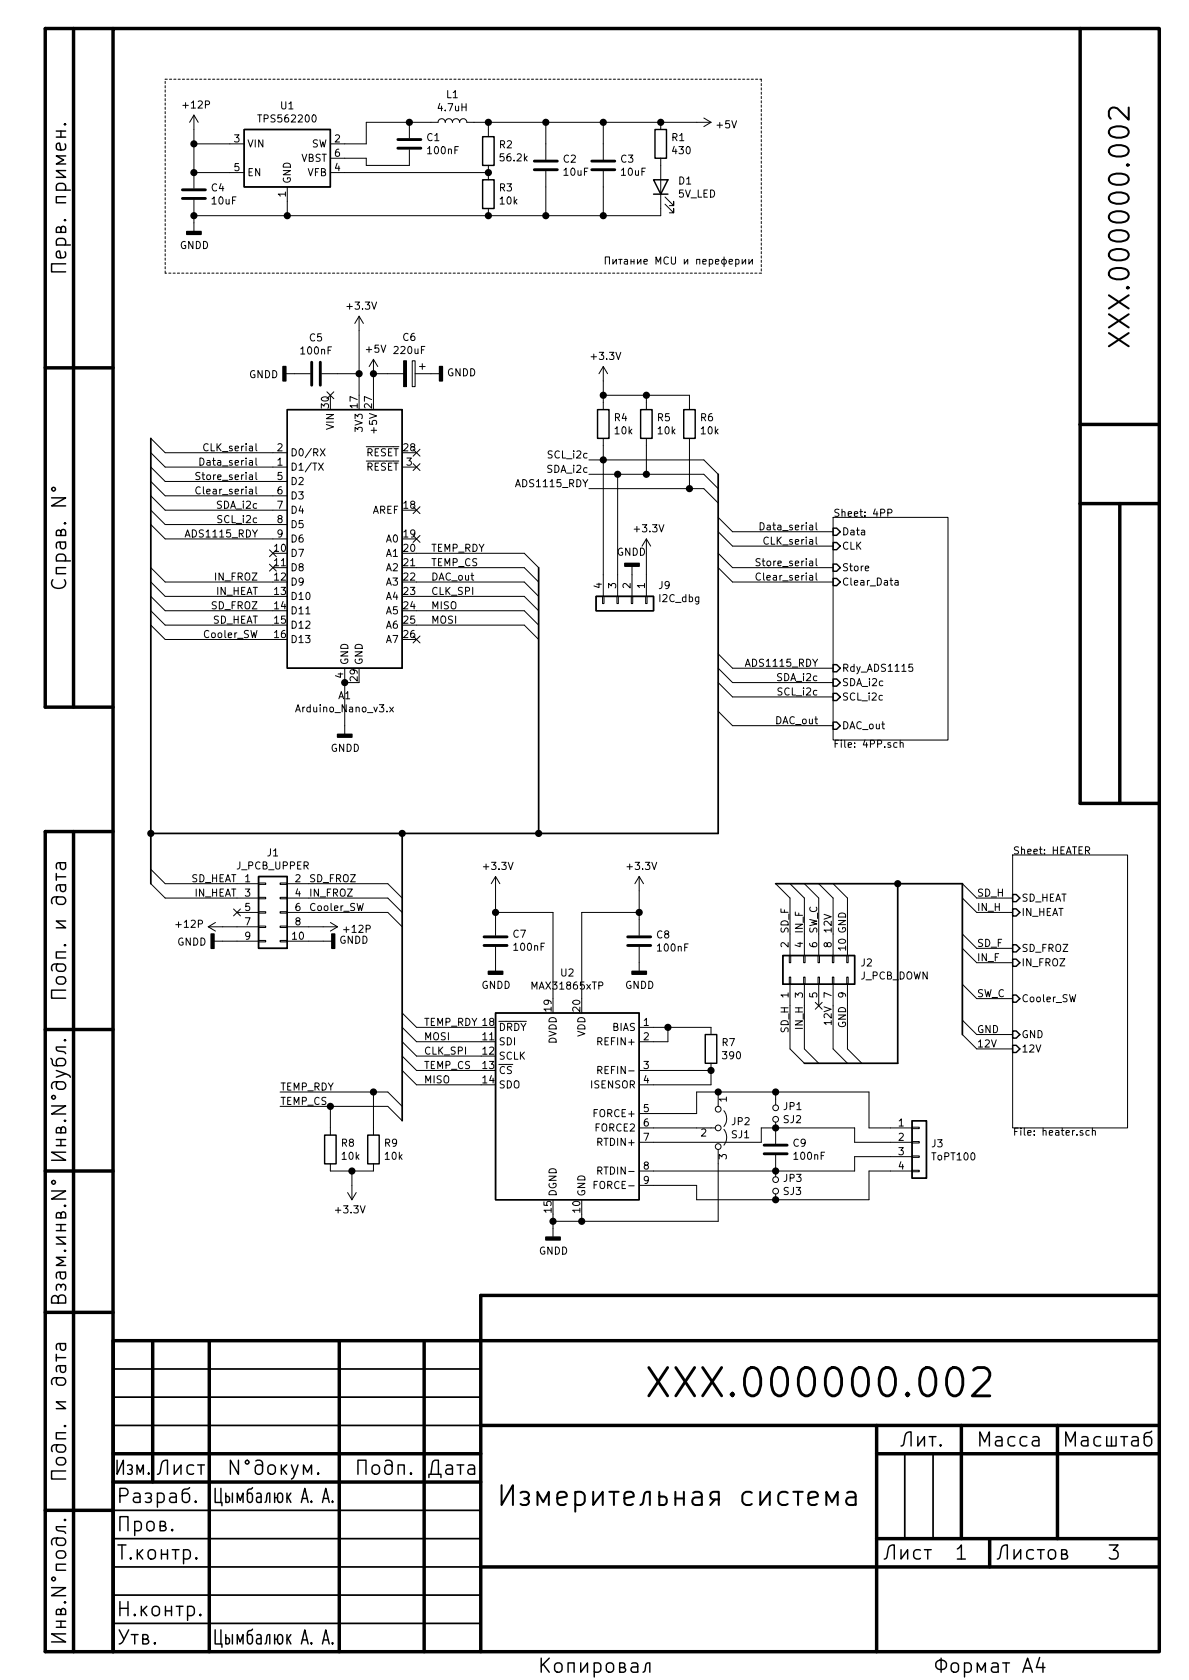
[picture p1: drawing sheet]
EESchema Schematic File Version 4
EELAYER 30 0
EELAYER END
$Descr A4 8268 11693 portrait
encoding utf-8
Sheet 1 3
Title "Измерительная система"
Date "2021-11-03"
Rev ""
Comp ""
Comment1 "ХХХ.000000.002"
Comment2 "Цымбалюк А. А."
Comment3 ""
Comment4 "Цымбалюк А. А."
$EndDescr
Text Label 3000 3850 0    50   ~ 0
TEMP_RDY
Text Label 3000 4350 0    50   ~ 0
MOSI
Text Label 3000 4150 0    50   ~ 0
CLK_SPI
Text Label 3000 3950 0    50   ~ 0
TEMP_CS
Text Label 3000 4250 0    50   ~ 0
MISO
NoConn ~ 2900 3750
Entry Wire Line
	3650 4350 3750 4450
Entry Wire Line
	3650 4250 3750 4350
Entry Wire Line
	3650 4150 3750 4250
Entry Wire Line
	3650 4050 3750 4150
Entry Wire Line
	3650 3950 3750 4050
Entry Wire Line
	3650 3850 3750 3950
Wire Wire Line
	3650 3850 2900 3850
Wire Wire Line
	3650 3950 2900 3950
Wire Wire Line
	3650 4350 2900 4350
Wire Wire Line
	3650 4250 2900 4250
Wire Wire Line
	3650 4150 2900 4150
Wire Wire Line
	3650 4050 2900 4050
Entry Wire Line
	1050 4350 1150 4450
Entry Wire Line
	1050 4250 1150 4350
Entry Wire Line
	1050 4150 1150 4250
Entry Wire Line
	1050 4050 1150 4150
Entry Wire Line
	1050 3950 1150 4050
Wire Wire Line
	1900 4450 1150 4450
Wire Wire Line
	1900 4350 1150 4350
Wire Wire Line
	1150 4250 1900 4250
Wire Wire Line
	1900 4150 1150 4150
Wire Wire Line
	1900 4050 1150 4050
Text Label 1800 4050 2    50   ~ 0
IN_FROZ
Text Label 1800 4250 2    50   ~ 0
SD_FROZ
Text Label 1800 4450 2    50   ~ 0
Cooler_SW
Text Label 1800 4150 2    50   ~ 0
IN_HEAT
Text Label 1800 4350 2    50   ~ 0
SD_HEAT
Entry Wire Line
	1050 3650 1150 3750
Entry Wire Line
	1050 3550 1150 3650
Entry Wire Line
	1050 3450 1150 3550
Wire Wire Line
	1150 3550 1900 3550
Wire Wire Line
	1900 3750 1150 3750
Wire Wire Line
	1900 3650 1150 3650
Text Label 1800 3650 2    50   ~ 0
SCL_i2c
Text Label 1800 3550 2    50   ~ 0
SDA_i2c
Text Label 1800 3750 2    50   ~ 0
ADS1115_RDY
Wire Bus Line
	2800 5800 3750 5800
Wire Wire Line
	1150 3450 1900 3450
Wire Wire Line
	1150 3350 1900 3350
Wire Wire Line
	1150 3250 1900 3250
Wire Wire Line
	1150 3150 1900 3150
Entry Wire Line
	1050 3350 1150 3450
Entry Wire Line
	1050 3250 1150 3350
Entry Wire Line
	1050 3150 1150 3250
Entry Wire Line
	1050 3050 1150 3150
Connection ~ 2800 5800
Wire Wire Line
	2450 8150 2600 8150
Connection ~ 2450 8150
Wire Wire Line
	2450 8150 2450 8250
Wire Wire Line
	2300 8150 2450 8150
$Comp
L power:+3.3V #PWR018
U 1 1
P 2450 8250
F 0 "#PWR018" H 2450 8100 50  0001 C CNN
F 1 "+3.3V" H 2465 8423 50  0000 C CNN
F 2 "" H 2450 8250 50  0001 C CNN
F 3 "" H 2450 8250 50  0001 C CNN
	1    2450 8250
	-1   0    0    1   
$EndComp
Wire Wire Line
	2300 7700 2700 7700
Connection ~ 2300 7700
Wire Wire Line
	2600 7600 2700 7600
Connection ~ 2600 7600
Wire Wire Line
	2600 7850 2600 7600
Wire Wire Line
	1950 7600 2600 7600
Wire Wire Line
	1950 7700 2300 7700
Wire Wire Line
	2300 7850 2300 7700
$Comp
L Device:R R9
U 1 1
P 2600 8000
F 0 "R9" H 2670 8046 50  0000 L CNN
F 1 "10k" H 2670 7955 50  0000 L CNN
F 2 "Resistor_SMD:R_1206_3216Metric_Pad1.30x1.75mm_HandSolder" V 2530 8000 50  0001 C CNN
F 3 "~" H 2600 8000 50  0001 C CNN
F 4 "1206" H 2600 8000 50  0001 C CNN "JLC"
F 5 "C17902" H 2600 8000 50  0001 C CNN "LCSC"
	1    2600 8000
	1    0    0    -1  
$EndComp
$Comp
L Device:R R8
U 1 1
P 2300 8000
F 0 "R8" H 2370 8046 50  0000 L CNN
F 1 "10k" H 2370 7955 50  0000 L CNN
F 2 "Resistor_SMD:R_1206_3216Metric_Pad1.30x1.75mm_HandSolder" V 2230 8000 50  0001 C CNN
F 3 "~" H 2300 8000 50  0001 C CNN
F 4 "1206" H 2300 8000 50  0001 C CNN "JLC"
F 5 "C17902" H 2300 8000 50  0001 C CNN "LCSC"
	1    2300 8000
	1    0    0    -1  
$EndComp
Text Label 1950 7700 0    50   ~ 0
TEMP_CS
Text Label 1950 7600 0    50   ~ 0
TEMP_RDY
Entry Wire Line
	2700 7700 2800 7800
Entry Wire Line
	2700 7600 2800 7700
NoConn ~ 5700 7000
NoConn ~ 2900 4450
NoConn ~ 1900 3950
NoConn ~ 1900 3850
Text Notes 4200 1850 0    50   ~ 0
Питание MCU и переферии
Wire Notes Line
	1150 1900 1150 550 
Wire Notes Line
	5300 1900 1150 1900
Wire Notes Line
	5300 550  5300 1900
Wire Notes Line
	1150 550  5300 550 
Text Label 2950 7150 0    50   ~ 0
TEMP_RDY
Text Label 2950 7250 0    50   ~ 0
MOSI
Text Label 2950 7350 0    50   ~ 0
CLK_SPI
Text Label 2950 7450 0    50   ~ 0
TEMP_CS
Text Label 2950 7550 0    50   ~ 0
MISO
Wire Bus Line
	1050 5800 2800 5800
Entry Wire Line
	1050 6050 1150 6150
Entry Wire Line
	1050 6150 1150 6250
Entry Wire Line
	2700 6350 2800 6450
Entry Wire Line
	2700 6250 2800 6350
Entry Wire Line
	2700 6150 2800 6250
Wire Wire Line
	1150 6250 1650 6250
Wire Wire Line
	1650 6150 1150 6150
Wire Wire Line
	2150 6150 2700 6150
Wire Wire Line
	2150 6250 2700 6250
Wire Wire Line
	2150 6350 2700 6350
NoConn ~ 1650 6350
Text Label 1650 6250 2    50   ~ 0
IN_HEAT
Text Label 1650 6150 2    50   ~ 0
SD_HEAT
Text Label 2150 6250 0    50   ~ 0
IN_FROZ
Text Label 2150 6150 0    50   ~ 0
SD_FROZ
Text Label 2150 6350 0    50   ~ 0
Cooler_SW
Connection ~ 2500 2600
Wire Wire Line
	2500 2600 2500 2300
Connection ~ 2600 2600
$Comp
L power:+12P #PWR02
U 1 1
P 1350 900
F 0 "#PWR02" H 1350 750 50  0001 C CNN
F 1 "+12P" H 1365 1073 50  0000 C CNN
F 2 "" H 1350 900 50  0001 C CNN
F 3 "" H 1350 900 50  0001 C CNN
	1    1350 900 
	1    0    0    -1  
$EndComp
Wire Wire Line
	2150 6550 2250 6550
Wire Wire Line
	2150 6450 2250 6450
Wire Wire Line
	1550 6550 1650 6550
Wire Wire Line
	1550 6450 1650 6450
$Comp
L power:GNDD #PWR014
U 1 1
P 1550 6550
F 0 "#PWR014" H 1550 6300 50  0001 C CNN
F 1 "GNDD" V 1554 6440 50  0000 R CNN
F 2 "" H 1550 6550 50  0001 C CNN
F 3 "" H 1550 6550 50  0001 C CNN
	1    1550 6550
	0    1    1    0   
$EndComp
$Comp
L power:GNDD #PWR015
U 1 1
P 2250 6550
F 0 "#PWR015" H 2250 6300 50  0001 C CNN
F 1 "GNDD" V 2254 6440 50  0000 R CNN
F 2 "" H 2250 6550 50  0001 C CNN
F 3 "" H 2250 6550 50  0001 C CNN
	1    2250 6550
	0    -1   -1   0   
$EndComp
$Comp
L power:+12P #PWR013
U 1 1
P 2250 6450
F 0 "#PWR013" H 2250 6300 50  0001 C CNN
F 1 "+12P" V 2265 6578 50  0000 L CNN
F 2 "" H 2250 6450 50  0001 C CNN
F 3 "" H 2250 6450 50  0001 C CNN
	1    2250 6450
	0    1    1    0   
$EndComp
$Comp
L power:+12P #PWR012
U 1 1
P 1550 6450
F 0 "#PWR012" H 1550 6300 50  0001 C CNN
F 1 "+12P" V 1565 6577 50  0000 L CNN
F 2 "" H 1550 6450 50  0001 C CNN
F 3 "" H 1550 6450 50  0001 C CNN
	1    1550 6450
	0    -1   -1   0   
$EndComp
Wire Bus Line
	6250 6150 6700 6150
Connection ~ 6250 6150
Entry Wire Line
	6700 6150 6800 6250
Entry Wire Line
	6700 6250 6800 6350
Entry Wire Line
	6700 6500 6800 6600
Entry Wire Line
	6700 6600 6800 6700
Entry Wire Line
	6700 6850 6800 6950
Entry Wire Line
	6700 7200 6800 7300
Entry Wire Line
	6700 7100 6800 7200
Text Label 6800 7300 0    50   ~ 0
12V
Text Label 6800 7200 0    50   ~ 0
GND
Text Label 6800 6950 0    50   ~ 0
SW_C
Text Label 6800 6700 0    50   ~ 0
IN_F
Text Label 6800 6600 0    50   ~ 0
SD_F
Text Label 6800 6350 0    50   ~ 0
IN_H
Text Label 6800 6250 0    50   ~ 0
SD_H
Wire Wire Line
	7050 7300 6800 7300
Wire Wire Line
	7050 7200 6800 7200
Wire Wire Line
	7050 6950 6800 6950
Wire Wire Line
	7050 6700 6800 6700
Wire Wire Line
	7050 6600 6800 6600
Wire Wire Line
	7050 6350 6800 6350
Wire Wire Line
	7050 6250 6800 6250
Text Label 5900 7000 3    50   ~ 0
GND
Text Label 5800 7000 3    50   ~ 0
12V
Text Label 5900 6500 1    50   ~ 0
GND
Text Label 5800 6500 1    50   ~ 0
12V
Text Label 5600 7000 3    50   ~ 0
IN_H
Text Label 5500 7000 3    50   ~ 0
SD_H
Text Label 5700 6500 1    50   ~ 0
SW_C
Text Label 5600 6500 1    50   ~ 0
IN_F
Text Label 5500 6500 1    50   ~ 0
SD_F
Wire Bus Line
	6250 7400 6250 6150
Wire Wire Line
	5900 6250 5900 6500
Wire Wire Line
	5800 6250 5800 6500
Wire Wire Line
	5900 7000 5900 7300
Wire Wire Line
	5800 7000 5800 7300
Entry Wire Line
	5900 7300 6000 7400
Entry Wire Line
	5800 7300 5900 7400
Entry Wire Line
	5600 7300 5700 7400
Entry Wire Line
	5500 7300 5600 7400
Entry Wire Line
	5800 6150 5900 6250
Entry Wire Line
	5700 6150 5800 6250
Entry Wire Line
	5600 6150 5700 6250
Entry Wire Line
	5500 6150 5600 6250
Entry Wire Line
	5400 6150 5500 6250
Wire Wire Line
	5600 7000 5600 7300
Wire Wire Line
	5500 7000 5500 7300
Wire Wire Line
	5700 6500 5700 6250
Wire Wire Line
	5600 6500 5600 6250
Wire Wire Line
	5500 6500 5500 6250
$Comp
L Connector_Generic:Conn_02x05_Odd_Even J2
U 1 1
P 5700 6800
F 0 "J2" V 5796 6512 50  0000 R CNN
F 1 "J_PCB_DOWN" V 5705 6512 50  0000 R CNN
F 2 "Connector_PinHeader_2.54mm:PinHeader_2x05_P2.54mm_Vertical" H 5700 6800 50  0001 C CNN
F 3 "~" H 5700 6800 50  0001 C CNN
F 4 "~" H 5700 6800 50  0001 C CNN "JLC"
F 5 "~" H 5700 6800 50  0001 C CNN "LCSC"
	1    5700 6800
	0    -1   -1   0   
$EndComp
$Sheet
S 7050 5950 800  1900
U 615E25D8
F0 "HEATER" 50
F1 "heater.sch" 50
F2 "SD_HEAT" I L 7050 6250 50 
F3 "IN_HEAT" I L 7050 6350 50 
F4 "SD_FROZ" I L 7050 6600 50 
F5 "IN_FROZ" I L 7050 6700 50 
F6 "Cooler_SW" I L 7050 6950 50 
F7 "GND" I L 7050 7200 50 
F8 "12V" I L 7050 7300 50 
$EndSheet
$Comp
L Connector_Generic:Conn_02x05_Odd_Even J1
U 1 1
P 1850 6350
F 0 "J1" H 1900 6767 50  0000 C CNN
F 1 "J_PCB_UPPER" H 1900 6676 50  0000 C CNN
F 2 "Connector_PinHeader_2.54mm:PinHeader_2x05_P2.54mm_Vertical" H 1850 6350 50  0001 C CNN
F 3 "~" H 1850 6350 50  0001 C CNN
F 4 "~" H 1850 6350 50  0001 C CNN "JLC"
F 5 "~" H 1850 6350 50  0001 C CNN "LCSC"
	1    1850 6350
	1    0    0    -1  
$EndComp
Wire Wire Line
	2600 2600 2700 2600
Wire Wire Line
	2600 2600 2600 2750
$Comp
L power:+5V #PWR06
U 1 1
P 2600 2600
F 0 "#PWR06" H 2600 2450 50  0001 C CNN
F 1 "+5V" H 2615 2773 50  0000 C CNN
F 2 "" H 2600 2600 50  0001 C CNN
F 3 "" H 2600 2600 50  0001 C CNN
	1    2600 2600
	1    0    0    -1  
$EndComp
Wire Wire Line
	2350 2600 2500 2600
NoConn ~ 2300 2750
Wire Wire Line
	2500 2600 2500 2750
Text Label 3000 4050 0    50   ~ 0
DAC_out
Text Label 5700 5050 2    50   ~ 0
DAC_out
Wire Wire Line
	5100 5050 5800 5050
Entry Wire Line
	5000 4950 5100 5050
$Comp
L MCU_Module:Arduino_Nano_v3.x A1
U 1 1
P 2400 3750
F 0 "A1" H 2400 2661 50  0000 C CNN
F 1 "Arduino_Nano_v3.x" H 2400 2570 50  0000 C CNN
F 2 "Module:Arduino_Nano" H 2400 3750 50  0001 C CIN
F 3 "http://www.mouser.com/pdfdocs/Gravitech_Arduino_Nano3_0.pdf" H 2400 3750 50  0001 C CNN
F 4 "~" H 2400 3750 50  0001 C CNN "JLC"
F 5 "~" H 2400 3750 50  0001 C CNN "LCSC"
	1    2400 3750
	1    0    0    -1  
$EndComp
Connection ~ 2400 4750
Wire Wire Line
	2900 7550 3350 7550
Wire Wire Line
	2900 7450 3350 7450
Wire Wire Line
	2900 7350 3350 7350
Wire Wire Line
	2900 7250 3350 7250
Wire Wire Line
	2900 7150 3350 7150
Entry Wire Line
	5000 4750 5100 4850
Entry Wire Line
	5000 4650 5100 4750
Entry Wire Line
	5000 4550 5100 4650
Wire Wire Line
	5800 4650 5100 4650
Wire Wire Line
	5800 4750 5100 4750
Wire Wire Line
	5100 4850 5800 4850
Text Label 5700 4850 2    50   ~ 0
SCL_i2c
Text Label 5700 4750 2    50   ~ 0
SDA_i2c
Text Label 5700 4650 2    50   ~ 0
ADS1115_RDY
Entry Wire Line
	4900 3400 5000 3500
Wire Wire Line
	4800 3400 4900 3400
Wire Wire Line
	4800 2750 4800 2800
$Comp
L Device:R R6
U 1 1
P 4800 2950
F 0 "R6" H 4870 2996 50  0000 L CNN
F 1 "10k" H 4870 2905 50  0000 L CNN
F 2 "Resistor_SMD:R_1206_3216Metric_Pad1.30x1.75mm_HandSolder" V 4730 2950 50  0001 C CNN
F 3 "~" H 4800 2950 50  0001 C CNN
F 4 "1206" H 4800 2950 50  0001 C CNN "JLC"
F 5 "C17902" H 4800 2950 50  0001 C CNN "LCSC"
	1    4800 2950
	1    0    0    -1  
$EndComp
Entry Wire Line
	4900 3200 5000 3300
Entry Wire Line
	4900 3300 5000 3400
Connection ~ 4800 3400
Wire Wire Line
	4800 3100 4800 3400
$Comp
L Device:R R4
U 1 1
P 4200 2950
F 0 "R4" H 4270 2996 50  0000 L CNN
F 1 "10k" H 4270 2905 50  0000 L CNN
F 2 "Resistor_SMD:R_1206_3216Metric_Pad1.30x1.75mm_HandSolder" V 4130 2950 50  0001 C CNN
F 3 "~" H 4200 2950 50  0001 C CNN
F 4 "1206" H 4200 2950 50  0001 C CNN "JLC"
F 5 "C17902" H 4200 2950 50  0001 C CNN "LCSC"
	1    4200 2950
	1    0    0    -1  
$EndComp
$Comp
L Device:R R5
U 1 1
P 4500 2950
F 0 "R5" H 4570 2996 50  0000 L CNN
F 1 "10k" H 4570 2905 50  0000 L CNN
F 2 "Resistor_SMD:R_1206_3216Metric_Pad1.30x1.75mm_HandSolder" V 4430 2950 50  0001 C CNN
F 3 "~" H 4500 2950 50  0001 C CNN
F 4 "1206" H 4500 2950 50  0001 C CNN "JLC"
F 5 "C17902" H 4500 2950 50  0001 C CNN "LCSC"
	1    4500 2950
	1    0    0    -1  
$EndComp
$Comp
L power:+3.3V #PWR08
U 1 1
P 4200 2650
F 0 "#PWR08" H 4200 2500 50  0001 C CNN
F 1 "+3.3V" H 4215 2823 50  0000 C CNN
F 2 "" H 4200 2650 50  0001 C CNN
F 3 "" H 4200 2650 50  0001 C CNN
	1    4200 2650
	1    0    0    -1  
$EndComp
Wire Wire Line
	4200 2800 4200 2750
Wire Wire Line
	4500 2750 4500 2800
Wire Wire Line
	4200 2650 4200 2750
Wire Wire Line
	4200 3100 4200 3200
Wire Wire Line
	4500 3100 4500 3300
Text Label 4100 3200 2    50   ~ 0
SCL_i2c
Text Label 4100 3300 2    50   ~ 0
SDA_i2c
Connection ~ 4200 2750
Wire Wire Line
	4200 2750 4500 2750
Text Label 4100 3400 2    50   ~ 0
ADS1115_RDY
Wire Wire Line
	4100 3400 4800 3400
Connection ~ 4200 3200
Wire Wire Line
	4200 3200 4100 3200
Connection ~ 4500 3300
Wire Wire Line
	4500 3300 4900 3300
Wire Wire Line
	4500 2750 4800 2750
Connection ~ 4500 2750
Wire Wire Line
	5100 4050 5800 4050
Wire Wire Line
	5100 3950 5800 3950
Wire Wire Line
	5100 3800 5800 3800
Wire Wire Line
	5100 3700 5800 3700
Text Label 5700 4050 2    50   ~ 0
Clear_serial
Text Label 5700 3950 2    50   ~ 0
Store_serial
Text Label 5700 3800 2    50   ~ 0
CLK_serial
Text Label 5700 3700 2    50   ~ 0
Data_serial
Entry Wire Line
	5000 3950 5100 4050
Entry Wire Line
	5000 3850 5100 3950
Entry Wire Line
	5000 3700 5100 3800
Entry Wire Line
	5000 3600 5100 3700
Text Label 1800 3450 2    50   ~ 0
Clear_serial
Text Label 1800 3350 2    50   ~ 0
Store_serial
Text Label 1800 3150 2    50   ~ 0
CLK_serial
Text Label 1800 3250 2    50   ~ 0
Data_serial
$Comp
L power:GNDD #PWR05
U 1 1
P 2050 2600
F 0 "#PWR05" H 2050 2350 50  0001 C CNN
F 1 "GNDD" V 2054 2490 50  0000 R CNN
F 2 "" H 2050 2600 50  0001 C CNN
F 3 "" H 2050 2600 50  0001 C CNN
	1    2050 2600
	0    1    1    0   
$EndComp
$Comp
L Device:CP C6
U 1 1
P 2850 2600
F 0 "C6" V 2595 2600 50  0000 C CNN
F 1 "220uF" V 2686 2600 50  0000 C CNN
F 2 "Capacitor_SMD:CP_Elec_8x10.5" H 2888 2450 50  0001 C CNN
F 3 "~" H 2850 2600 50  0001 C CNN
F 4 "~" H 2850 2600 50  0001 C CNN "JLC"
F 5 "~" H 2850 2600 50  0001 C CNN "LCSC"
	1    2850 2600
	0    1    1    0   
$EndComp
$Comp
L Device:C C5
U 1 1
P 2200 2600
F 0 "C5" V 1948 2600 50  0000 C CNN
F 1 "100nF" V 2039 2600 50  0000 C CNN
F 2 "Capacitor_SMD:C_0603_1608Metric_Pad1.08x0.95mm_HandSolder" H 2238 2450 50  0001 C CNN
F 3 "~" H 2200 2600 50  0001 C CNN
F 4 "0603" H 2200 2600 50  0001 C CNN "JLC"
F 5 "C14663" H 2200 2600 50  0001 C CNN "LCSC"
	1    2200 2600
	0    1    1    0   
$EndComp
$Comp
L power:GNDD #PWR07
U 1 1
P 3000 2600
F 0 "#PWR07" H 3000 2350 50  0001 C CNN
F 1 "GNDD" V 3004 2490 50  0000 R CNN
F 2 "" H 3000 2600 50  0001 C CNN
F 3 "" H 3000 2600 50  0001 C CNN
	1    3000 2600
	0    -1   -1   0   
$EndComp
NoConn ~ 2900 3150
NoConn ~ 2900 3250
NoConn ~ 2900 3550
Wire Wire Line
	2400 4750 2500 4750
Wire Wire Line
	2400 4750 2400 5050
$Comp
L power:GNDD #PWR09
U 1 1
P 2400 5050
F 0 "#PWR09" H 2400 4800 50  0001 C CNN
F 1 "GNDD" H 2404 4895 50  0000 C CNN
F 2 "" H 2400 5050 50  0001 C CNN
F 3 "" H 2400 5050 50  0001 C CNN
	1    2400 5050
	1    0    0    -1  
$EndComp
$Comp
L power:+3.3V #PWR04
U 1 1
P 2500 2300
F 0 "#PWR04" H 2500 2150 50  0001 C CNN
F 1 "+3.3V" H 2515 2473 50  0000 C CNN
F 2 "" H 2500 2300 50  0001 C CNN
F 3 "" H 2500 2300 50  0001 C CNN
	1    2500 2300
	1    0    0    -1  
$EndComp
$Sheet
S 5800 3600 800  1550
U 616FC78A
F0 "4PP" 50
F1 "4PP.sch" 50
F2 "SCL_i2c" I L 5800 4850 50 
F3 "SDA_i2c" I L 5800 4750 50 
F4 "Data" I L 5800 3700 50 
F5 "Clear_Data" I L 5800 4050 50 
F6 "CLK" I L 5800 3800 50 
F7 "Store" I L 5800 3950 50 
F8 "DAC_out" I L 5800 5050 50 
F9 "Rdy_ADS1115" I L 5800 4650 50 
$EndSheet
Connection ~ 4950 7450
Wire Wire Line
	4950 7550 4550 7550
Wire Wire Line
	4950 7450 4950 7550
$Comp
L Device:R R7
U 1 1
P 4950 7300
F 0 "R7" H 5020 7346 50  0000 L CNN
F 1 "390" H 5020 7255 50  0000 L CNN
F 2 "Resistor_SMD:R_0805_2012Metric_Pad1.20x1.40mm_HandSolder" V 4880 7300 50  0001 C CNN
F 3 "~" H 4950 7300 50  0001 C CNN
F 4 "0805" H 4950 7300 50  0001 C CNN "JLC"
F 5 "C17655" H 4950 7300 50  0001 C CNN "LCSC"
	1    4950 7300
	1    0    0    -1  
$EndComp
Wire Wire Line
	4650 7150 4950 7150
Wire Wire Line
	4550 7450 4950 7450
Connection ~ 4650 7150
$Comp
L power:+3.3V #PWR011
U 1 1
P 4450 6200
F 0 "#PWR011" H 4450 6050 50  0001 C CNN
F 1 "+3.3V" H 4465 6373 50  0000 C CNN
F 2 "" H 4450 6200 50  0001 C CNN
F 3 "" H 4450 6200 50  0001 C CNN
	1    4450 6200
	1    0    0    -1  
$EndComp
$Comp
L power:+3.3V #PWR010
U 1 1
P 3450 6200
F 0 "#PWR010" H 3450 6050 50  0001 C CNN
F 1 "+3.3V" H 3465 6373 50  0000 C CNN
F 2 "" H 3450 6200 50  0001 C CNN
F 3 "" H 3450 6200 50  0001 C CNN
	1    3450 6200
	1    0    0    -1  
$EndComp
Entry Wire Line
	2800 7050 2900 7150
Entry Wire Line
	2800 7150 2900 7250
Entry Wire Line
	2800 7250 2900 7350
Entry Wire Line
	2800 7350 2900 7450
Entry Wire Line
	2800 7450 2900 7550
$Comp
L Device:C C9
U 1 1
P 5400 8000
F 0 "C9" H 5515 8046 50  0000 L CNN
F 1 "100nF" H 5515 7955 50  0000 L CNN
F 2 "Capacitor_SMD:C_0603_1608Metric_Pad1.08x0.95mm_HandSolder" H 5438 7850 50  0001 C CNN
F 3 "~" H 5400 8000 50  0001 C CNN
F 4 "0603" H 5400 8000 50  0001 C CNN "JLC"
F 5 "C14663" H 5400 8000 50  0001 C CNN "LCSC"
	1    5400 8000
	1    0    0    -1  
$EndComp
Wire Wire Line
	4650 7250 4650 7150
Wire Wire Line
	4550 7250 4650 7250
Wire Wire Line
	4550 7150 4650 7150
Wire Wire Line
	4450 6350 4450 6400
Connection ~ 4450 6350
Wire Wire Line
	4450 6200 4450 6350
Connection ~ 3450 6350
Wire Wire Line
	3450 6200 3450 6350
Wire Wire Line
	4050 6350 4450 6350
Wire Wire Line
	3450 6350 3850 6350
Wire Wire Line
	3450 6350 3450 6400
$Comp
L power:GNDD #PWR016
U 1 1
P 3450 6700
F 0 "#PWR016" H 3450 6450 50  0001 C CNN
F 1 "GNDD" H 3454 6545 50  0000 C CNN
F 2 "" H 3450 6700 50  0001 C CNN
F 3 "" H 3450 6700 50  0001 C CNN
	1    3450 6700
	1    0    0    -1  
$EndComp
$Comp
L power:GNDD #PWR017
U 1 1
P 4450 6700
F 0 "#PWR017" H 4450 6450 50  0001 C CNN
F 1 "GNDD" H 4454 6545 50  0000 C CNN
F 2 "" H 4450 6700 50  0001 C CNN
F 3 "" H 4450 6700 50  0001 C CNN
	1    4450 6700
	1    0    0    -1  
$EndComp
Wire Wire Line
	4050 6950 4050 6350
Wire Wire Line
	3850 6350 3850 6950
Wire Wire Line
	3850 8500 3850 8450
Connection ~ 3850 8500
Wire Wire Line
	4050 8500 4050 8450
Wire Wire Line
	3850 8500 4050 8500
Wire Wire Line
	3850 8550 3850 8500
$Comp
L power:GNDD #PWR019
U 1 1
P 3850 8550
F 0 "#PWR019" H 3850 8300 50  0001 C CNN
F 1 "GNDD" H 3854 8395 50  0000 C CNN
F 2 "" H 3850 8550 50  0001 C CNN
F 3 "" H 3850 8550 50  0001 C CNN
	1    3850 8550
	1    0    0    -1  
$EndComp
$Comp
L Device:C C8
U 1 1
P 4450 6550
F 0 "C8" H 4565 6596 50  0000 L CNN
F 1 "100nF" H 4565 6505 50  0000 L CNN
F 2 "Capacitor_SMD:C_0603_1608Metric_Pad1.08x0.95mm_HandSolder" H 4488 6400 50  0001 C CNN
F 3 "~" H 4450 6550 50  0001 C CNN
F 4 "0603" H 4450 6550 50  0001 C CNN "JLC"
F 5 "C14663" H 4450 6550 50  0001 C CNN "LCSC"
	1    4450 6550
	1    0    0    -1  
$EndComp
$Comp
L Device:C C7
U 1 1
P 3450 6550
F 0 "C7" H 3335 6504 50  0000 R CNN
F 1 "100nF" H 3335 6595 50  0000 R CNN
F 2 "Capacitor_SMD:C_0603_1608Metric_Pad1.08x0.95mm_HandSolder" H 3488 6400 50  0001 C CNN
F 3 "~" H 3450 6550 50  0001 C CNN
F 4 "0603" H 3450 6550 50  0001 C CNN "JLC"
F 5 "C14663" H 3450 6550 50  0001 C CNN "LCSC"
	1    3450 6550
	-1   0    0    1   
$EndComp
$Comp
L Sensor_Temperature:MAX31865xTP U2
U 1 1
P 3950 7750
F 0 "U2" H 3950 8731 50  0000 C CNN
F 1 "MAX31865xTP" H 3950 8640 50  0000 C CNN
F 2 "Package_DFN_QFN:TQFN-20-1EP_5x5mm_P0.65mm_EP3.25x3.25mm" H 4100 7100 50  0001 L CNN
F 3 "https://datasheets.maximintegrated.com/en/ds/MAX31865.pdf" H 3950 8050 50  0001 C CNN
F 4 "~" H 3950 7750 50  0001 C CNN "JLC"
F 5 "~" H 3950 7750 50  0001 C CNN "LCSC"
	1    3950 7750
	1    0    0    -1  
$EndComp
$Comp
L Regulator_Switching:TPS562200 U1
U 1 1
P 2000 1100
F 0 "U1" H 2000 1467 50  0000 C CNN
F 1 "TPS562200" H 2000 1376 50  0000 C CNN
F 2 "Package_TO_SOT_SMD:SOT-23-6" H 2050 850 50  0001 L CNN
F 3 "http://www.ti.com/lit/ds/symlink/tps563200.pdf" H 2000 1100 50  0001 C CNN
F 4 "~" H 2000 1100 50  0001 C CNN "JLC"
F 5 "~" H 2000 1100 50  0001 C CNN "LCSC"
	1    2000 1100
	1    0    0    -1  
$EndComp
$Comp
L Device:C C4
U 1 1
P 1350 1350
F 0 "C4" H 1465 1396 50  0000 L CNN
F 1 "10uF" H 1465 1305 50  0000 L CNN
F 2 "Capacitor_SMD:C_0805_2012Metric_Pad1.18x1.45mm_HandSolder" H 1388 1200 50  0001 C CNN
F 3 "~" H 1350 1350 50  0001 C CNN
F 4 "0805" H 1350 1350 50  0001 C CNN "JLC"
F 5 "C440198" H 1350 1350 50  0001 C CNN "LCSC"
	1    1350 1350
	1    0    0    -1  
$EndComp
Wire Wire Line
	3400 1500 2000 1500
Wire Wire Line
	2000 1500 2000 1400
Wire Wire Line
	2000 1500 1350 1500
Connection ~ 2000 1500
Wire Wire Line
	1350 1200 1600 1200
Wire Wire Line
	1350 1200 1350 1000
Wire Wire Line
	1350 1000 1600 1000
Connection ~ 1350 1200
Wire Wire Line
	1350 1000 1350 900 
Connection ~ 1350 1000
Wire Wire Line
	1350 1500 1350 1550
Connection ~ 1350 1500
$Comp
L power:GNDD #PWR03
U 1 1
P 1350 1550
F 0 "#PWR03" H 1350 1300 50  0001 C CNN
F 1 "GNDD" H 1354 1395 50  0000 C CNN
F 2 "" H 1350 1550 50  0001 C CNN
F 3 "" H 1350 1550 50  0001 C CNN
	1    1350 1550
	1    0    0    -1  
$EndComp
Wire Wire Line
	2400 1000 2550 1000
Connection ~ 3400 1500
Wire Wire Line
	3400 1500 3800 1500
Connection ~ 3400 850 
Wire Wire Line
	3400 850  3800 850 
Connection ~ 4600 850 
Wire Wire Line
	4600 850  4850 850 
$Comp
L power:+5V #PWR01
U 1 1
P 4850 850
F 0 "#PWR01" H 4850 700 50  0001 C CNN
F 1 "+5V" V 4865 978 50  0000 L CNN
F 2 "" H 4850 850 50  0001 C CNN
F 3 "" H 4850 850 50  0001 C CNN
	1    4850 850 
	0    1    1    0   
$EndComp
Connection ~ 3800 1500
Wire Wire Line
	4200 1500 4600 1500
Connection ~ 4200 1500
Wire Wire Line
	4200 1300 4200 1500
Wire Wire Line
	4600 1500 4600 1450
Wire Wire Line
	3800 1500 4200 1500
Wire Wire Line
	3800 1300 3800 1500
Connection ~ 4200 850 
Wire Wire Line
	4200 850  4600 850 
Connection ~ 3800 850 
Wire Wire Line
	4200 850  4200 1000
Wire Wire Line
	3800 850  4200 850 
Wire Wire Line
	3800 850  3800 1000
Wire Wire Line
	3400 850  3400 900 
Connection ~ 3400 1200
Wire Wire Line
	2400 1200 3400 1200
Connection ~ 2850 850 
Wire Wire Line
	3000 850  2850 850 
Wire Wire Line
	2550 850  2850 850 
Wire Wire Line
	2550 1000 2550 850 
Wire Wire Line
	2550 1150 2850 1150
Wire Wire Line
	2550 1100 2550 1150
Wire Wire Line
	2400 1100 2550 1100
Wire Wire Line
	3300 850  3400 850 
$Comp
L Device:LED D1
U 1 1
P 4600 1300
F 0 "D1" V 4639 1182 50  0000 R CNN
F 1 "5V_LED" V 4548 1182 50  0000 R CNN
F 2 "LED_SMD:LED_1206_3216Metric_Castellated" H 4600 1300 50  0001 C CNN
F 3 "~" H 4600 1300 50  0001 C CNN
F 4 "~" H 4600 1300 50  0001 C CNN "JLC"
F 5 "~" H 4600 1300 50  0001 C CNN "LCSC"
	1    4600 1300
	0    -1   -1   0   
$EndComp
$Comp
L Device:L L1
U 1 1
P 3150 850
F 0 "L1" V 3340 850 50  0000 C CNN
F 1 "4.7uH" V 3249 850 50  0000 C CNN
F 2 "Inductor_SMD:L_7.3x7.3_H4.5" H 3150 850 50  0001 C CNN
F 3 "~" H 3150 850 50  0001 C CNN
F 4 "~" H 3150 850 50  0001 C CNN "JLC"
F 5 "~" H 3150 850 50  0001 C CNN "LCSC"
	1    3150 850 
	0    -1   -1   0   
$EndComp
$Comp
L Device:R R1
U 1 1
P 4600 1000
F 0 "R1" H 4670 1046 50  0000 L CNN
F 1 "430" H 4670 955 50  0000 L CNN
F 2 "Resistor_SMD:R_0805_2012Metric_Pad1.20x1.40mm_HandSolder" V 4530 1000 50  0001 C CNN
F 3 "~" H 4600 1000 50  0001 C CNN
F 4 "0805" H 4600 1000 50  0001 C CNN "JLC"
F 5 "C17710" H 4600 1000 50  0001 C CNN "LCSC"
	1    4600 1000
	1    0    0    -1  
$EndComp
$Comp
L Device:R R3
U 1 1
P 3400 1350
F 0 "R3" H 3470 1396 50  0000 L CNN
F 1 "10k" H 3470 1305 50  0000 L CNN
F 2 "Resistor_SMD:R_1206_3216Metric_Pad1.30x1.75mm_HandSolder" V 3330 1350 50  0001 C CNN
F 3 "~" H 3400 1350 50  0001 C CNN
F 4 "1206" H 3400 1350 50  0001 C CNN "JLC"
F 5 "C17902" H 3400 1350 50  0001 C CNN "LCSC"
	1    3400 1350
	1    0    0    -1  
$EndComp
$Comp
L Device:R R2
U 1 1
P 3400 1050
F 0 "R2" H 3470 1096 50  0000 L CNN
F 1 "56.2k" H 3470 1005 50  0000 L CNN
F 2 "Resistor_SMD:R_0603_1608Metric_Pad0.98x0.95mm_HandSolder" V 3330 1050 50  0001 C CNN
F 3 "~" H 3400 1050 50  0001 C CNN
F 4 "0603" H 3400 1050 50  0001 C CNN "JLC"
F 5 "C23206" H 3400 1050 50  0001 C CNN "LCSC"
	1    3400 1050
	1    0    0    -1  
$EndComp
$Comp
L Device:C C3
U 1 1
P 4200 1150
F 0 "C3" H 4315 1196 50  0000 L CNN
F 1 "10uF" H 4315 1105 50  0000 L CNN
F 2 "Capacitor_SMD:C_0805_2012Metric_Pad1.18x1.45mm_HandSolder" H 4238 1000 50  0001 C CNN
F 3 "~" H 4200 1150 50  0001 C CNN
F 4 "0805" H 4200 1150 50  0001 C CNN "JLC"
F 5 "C440198" H 4200 1150 50  0001 C CNN "LCSC"
	1    4200 1150
	1    0    0    -1  
$EndComp
$Comp
L Device:C C2
U 1 1
P 3800 1150
F 0 "C2" H 3915 1196 50  0000 L CNN
F 1 "10uF" H 3915 1105 50  0000 L CNN
F 2 "Capacitor_SMD:C_0805_2012Metric_Pad1.18x1.45mm_HandSolder" H 3838 1000 50  0001 C CNN
F 3 "~" H 3800 1150 50  0001 C CNN
F 4 "0805" H 3800 1150 50  0001 C CNN "JLC"
F 5 "C440198" H 3800 1150 50  0001 C CNN "LCSC"
	1    3800 1150
	1    0    0    -1  
$EndComp
$Comp
L Device:C C1
U 1 1
P 2850 1000
F 0 "C1" H 2965 1046 50  0000 L CNN
F 1 "100nF" H 2965 955 50  0000 L CNN
F 2 "Capacitor_SMD:C_0603_1608Metric_Pad1.08x0.95mm_HandSolder" H 2888 850 50  0001 C CNN
F 3 "~" H 2850 1000 50  0001 C CNN
F 4 "0603" H 2850 1000 50  0001 C CNN "JLC"
F 5 "C14663" H 2850 1000 50  0001 C CNN "LCSC"
	1    2850 1000
	1    0    0    -1  
$EndComp
Wire Wire Line
	5400 8150 5950 8150
Wire Wire Line
	5400 7850 5950 7850
Connection ~ 1050 5800
Connection ~ 3750 5800
Wire Bus Line
	3750 5800 5000 5800
$Comp
L Connector_Generic:Conn_01x04 J9
U 1 1
P 4400 4200
F 0 "J9" V 4272 4380 50  0000 L CNN
F 1 "I2C_dbg" V 4363 4380 50  0000 L CNN
F 2 "Connector_PinHeader_2.54mm:PinHeader_1x04_P2.54mm_Vertical" H 4400 4200 50  0001 C CNN
F 3 "~" H 4400 4200 50  0001 C CNN
F 4 "~" H 4400 4200 50  0001 C CNN "JLC"
F 5 "~" H 4400 4200 50  0001 C CNN "LCSC"
	1    4400 4200
	0    1    1    0   
$EndComp
Wire Wire Line
	4100 3300 4300 3300
Wire Wire Line
	4200 3200 4900 3200
Wire Wire Line
	4200 3200 4200 4000
Wire Wire Line
	4300 3300 4300 4000
Connection ~ 4300 3300
Wire Wire Line
	4300 3300 4500 3300
$Comp
L power:+3.3V #PWR062
U 1 1
P 4500 3850
F 0 "#PWR062" H 4500 3700 50  0001 C CNN
F 1 "+3.3V" H 4515 4023 50  0000 C CNN
F 2 "" H 4500 3850 50  0001 C CNN
F 3 "" H 4500 3850 50  0001 C CNN
	1    4500 3850
	1    0    0    -1  
$EndComp
$Comp
L power:GNDD #PWR063
U 1 1
P 4400 4000
F 0 "#PWR063" H 4400 3750 50  0001 C CNN
F 1 "GNDD" H 4404 3845 50  0000 C CNN
F 2 "" H 4400 4000 50  0001 C CNN
F 3 "" H 4400 4000 50  0001 C CNN
	1    4400 4000
	-1   0    0    1   
$EndComp
Wire Wire Line
	4500 4000 4500 3850
$Comp
L Connector_Generic:Conn_01x04 J3
U 1 1
P 6400 7950
F 0 "J3" H 6480 7942 50  0000 L CNN
F 1 "ToPT100" H 6480 7851 50  0000 L CNN
F 2 "Connector_Phoenix_MC:PhoenixContact_MC_1,5_4-G-3.81_1x04_P3.81mm_Horizontal" H 6400 7950 50  0001 C CNN
F 3 "~" H 6400 7950 50  0001 C CNN
F 4 "~" H 6400 7950 50  0001 C CNN "JLC"
F 5 "~" H 6400 7950 50  0001 C CNN "LCSC"
	1    6400 7950
	1    0    0    -1  
$EndComp
Wire Wire Line
	5950 8150 5950 8050
Wire Wire Line
	5950 8050 6200 8050
Wire Wire Line
	5950 7850 5950 7950
Wire Wire Line
	5950 7950 6200 7950
$Comp
L Device:Jumper_NO_Small JP3
U 1 1
P 5400 8250
F 0 "JP3" V 5446 8202 50  0000 R CNN
F 1 "SJ3" V 5355 8202 50  0000 R CNN
F 2 "Connector_PinHeader_2.54mm:PinHeader_1x02_P2.54mm_Vertical" H 5400 8250 50  0001 C CNN
F 3 "~" H 5400 8250 50  0001 C CNN
F 4 "~" H 5400 8250 50  0001 C CNN "JLC"
F 5 "~" H 5400 8250 50  0001 C CNN "LCSC"
	1    5400 8250
	0    -1   -1   0   
$EndComp
$Comp
L Jumper:Jumper_3_Open JP2
U 1 1
P 5000 7850
F 0 "JP2" V 4954 7937 50  0000 L CNN
F 1 "SJ1" V 5045 7937 50  0000 L CNN
F 2 "Connector_PinHeader_2.54mm:PinHeader_1x03_P2.54mm_Vertical" H 5000 7850 50  0001 C CNN
F 3 "~" H 5000 7850 50  0001 C CNN
F 4 "~" H 5000 7850 50  0001 C CNN "JLC"
F 5 "~" H 5000 7850 50  0001 C CNN "LCSC"
	1    5000 7850
	0    1    1    0   
$EndComp
$Comp
L Device:Jumper_NO_Small JP1
U 1 1
P 5400 7750
F 0 "JP1" V 5446 7702 50  0000 R CNN
F 1 "SJ2" V 5355 7702 50  0000 R CNN
F 2 "Connector_PinHeader_2.54mm:PinHeader_1x02_P2.54mm_Vertical" H 5400 7750 50  0001 C CNN
F 3 "~" H 5400 7750 50  0001 C CNN
F 4 "~" H 5400 7750 50  0001 C CNN "JLC"
F 5 "~" H 5400 7750 50  0001 C CNN "LCSC"
	1    5400 7750
	0    -1   -1   0   
$EndComp
Wire Wire Line
	4550 7850 4850 7850
Wire Wire Line
	5000 8100 5000 8500
Wire Wire Line
	5000 8500 4050 8500
Connection ~ 4050 8500
Wire Wire Line
	5000 7600 5400 7600
Wire Wire Line
	5400 7600 5400 7650
Wire Wire Line
	4850 7750 4850 7600
Wire Wire Line
	4850 7600 5000 7600
Wire Wire Line
	4550 7750 4850 7750
Connection ~ 5000 7600
Wire Wire Line
	4550 8150 5400 8150
Connection ~ 5400 8150
Wire Wire Line
	4550 7950 5300 7950
Wire Wire Line
	5300 7950 5300 7850
Wire Wire Line
	5300 7850 5400 7850
Connection ~ 5400 7850
Wire Wire Line
	5400 7600 6050 7600
Wire Wire Line
	6050 7600 6050 7850
Wire Wire Line
	6050 7850 6200 7850
Connection ~ 5400 7600
Wire Wire Line
	5400 8350 6050 8350
Wire Wire Line
	6050 8350 6050 8150
Wire Wire Line
	6050 8150 6200 8150
Connection ~ 5400 8350
Wire Wire Line
	4550 8250 4850 8250
Wire Wire Line
	4850 8250 4850 8350
Wire Wire Line
	4850 8350 5400 8350
Wire Bus Line
	1050 5800 1050 6150
Wire Bus Line
	5600 7400 6250 7400
Wire Bus Line
	3750 3950 3750 5800
Wire Bus Line
	6700 6150 6700 7200
Wire Bus Line
	5400 6150 6250 6150
Wire Bus Line
	1050 3050 1050 5800
Wire Bus Line
	2800 5800 2800 7800
Wire Bus Line
	5000 3300 5000 5800
$EndSCHEMATC
